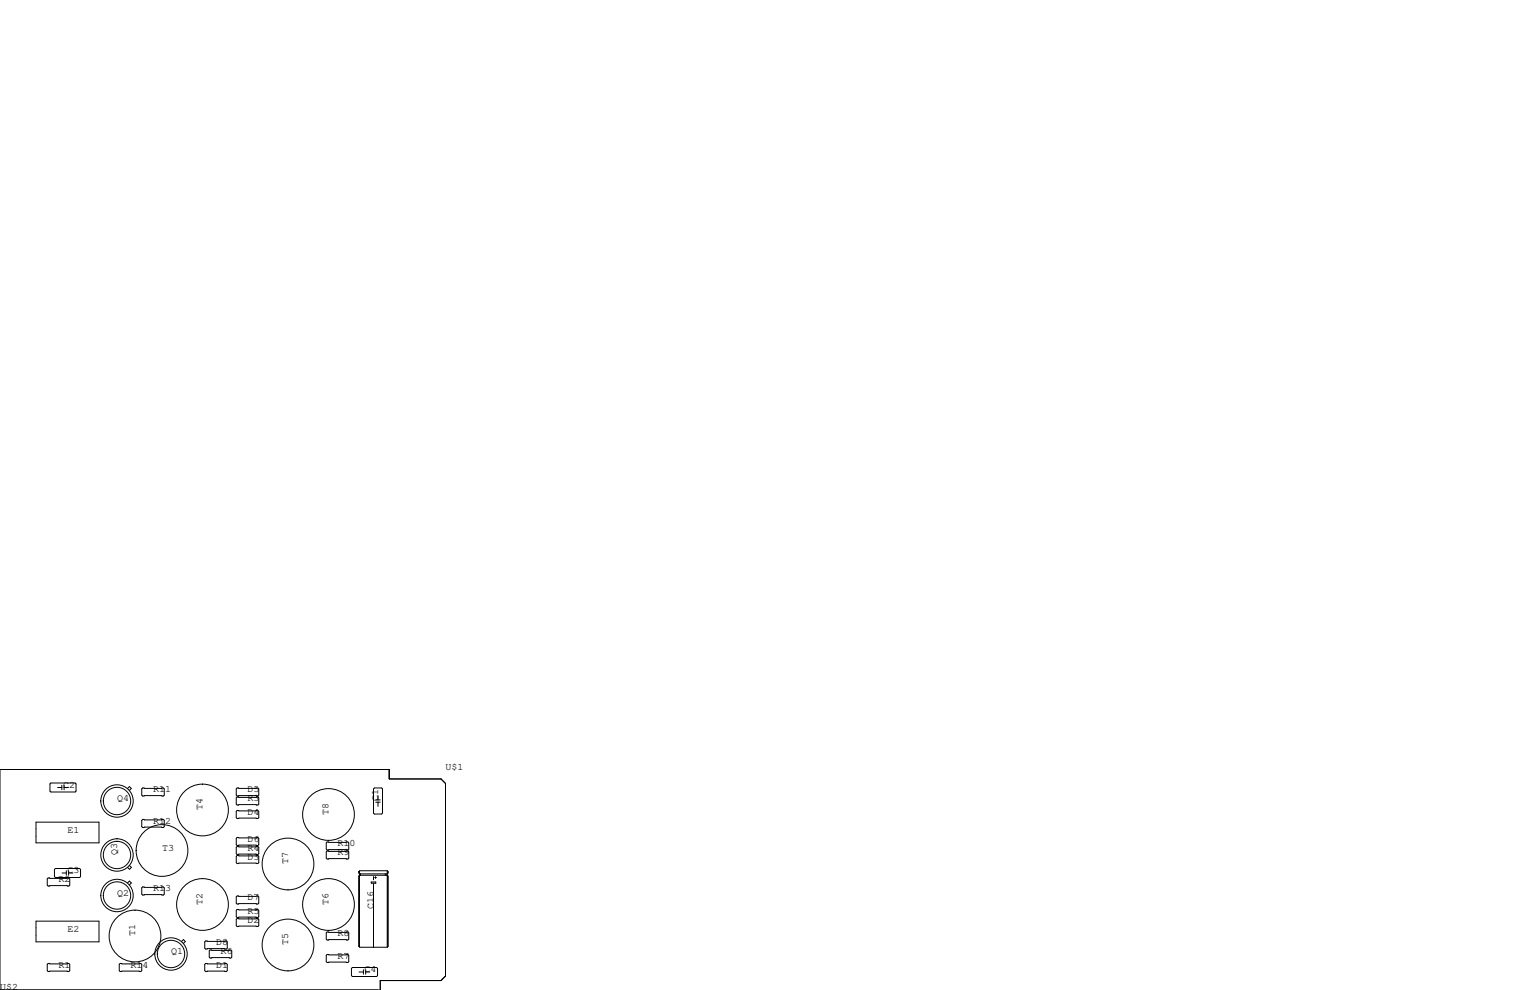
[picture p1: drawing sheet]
<svg xmlns="http://www.w3.org/2000/svg" width="432mm" height="279mm" viewBox="0 0 432 279" stroke-linecap="round" stroke-linejoin="round" font-family="sans-serif">
<g fill="none" stroke="#000" stroke-width=".28">
<path d="M0 217.2h109.9v2.6h14.6l1.2 1.3v54.4l-1.2 1.2h-17.2v2.7h-107.3zM10.2 232h17.7v5.9h-17.7zM14.4 221h6.8l.3 .2v2.1l-.3 .2h-6.8l-.3-.2v-2.1zM16.3 222.2h1.1M17.4 221.6v1.3M18.1 221.6v1.3M18.1 222.2h1.2M36 222.5l.5-.5 .6 .5-.6 .6M40.3 222.4h5.8l.3 .2v1.8l-.3 .3h-5.8l-.3-.3v-1.8zM40.3 231.3h5.8l.3 .2v1.8l-.3 .3h-5.8l-.3-.3v-1.8zM66.9 222.4h5.9l.2 .2v1.8l-.2 .3h-5.9l-.2-.3v-1.8zM66.9 224.9h5.9l.2 .3v1.7l-.2 .3h-5.9l-.2-.3v-1.7z"/>
<path d="M66.9 228.7h5.9l.2 .3v1.8l-.2 .2h-5.9l-.2-.2v-1.8zM66.9 236.3h5.9l.2 .3v1.8l-.2 .2h-5.9l-.2-.2v-1.8zM66.9 238.9h5.9l.2 .2v1.8l-.2 .3h-5.9l-.2-.3v-1.8zM92.3 237.6h5.9l.2 .3v1.7l-.2 .3h-5.9l-.2-.3v-1.7zM105.7 222.4h2l.3 .2v6.9l-.3 .2h-2l-.3-.2v-6.9zM106 225.8h1.3M106 226.4h1.3M106.7 224.5v1.3M106.7 226.4v1.2M10.2 260h17.7v5.8h-17.7zM13.6 247.8h5.8l.3 .2v1.8l-.3 .3h-5.8l-.3-.3v-1.8zM15.4 245.4l.2-.3h6.9l.2 .3v2l-.2 .2h-6.9l-.2-.2z"/>
<path d="M17.5 246.4h1.2M18.7 245.7v1.3M19.4 245.7v1.3M19.4 246.4h1.2M36 249.2l.5-.5 .6 .5-.6 .5M36.6 244.3l.5 .5-.5 .5-.6-.5M40 250.6l.3-.3h5.8l.3 .3v1.7l-.3 .3h-5.8l-.3-.3zM66.7 253.1l.2-.2h5.9l.2 .2v1.8l-.2 .2h-5.9l-.2-.2zM66.7 256.9l.2-.2h5.9l.2 .2v1.8l-.2 .3h-5.9l-.2-.3zM66.7 259.5l.2-.3h5.9l.2 .3v1.7l-.2 .3h-5.9l-.2-.3zM66.9 241.4h5.9l.2 .3v1.8l-.2 .2h-5.9l-.2-.2v-1.8zM92.3 240.2h5.9l.2 .2v1.8l-.2 .2h-5.9l-.2-.2v-1.8z"/>
<path d="M101.3 246v.4l.2 .2M101.3 247.3v19.8l.2 .2h7.8M101.3 247.3h.1M101.3 246h.1M101.4 245.9v.6M101.4 247.1v20.1M101.5 247h7.8l.2 .3v19.8l-.2 .2M101.5 246.6v.4M101.5 247l-.2 .3M101.6 246.6v.4M101.7 246.6v.4M104.8 248.9h1.2v.4h-1.2z"/>
<path d="M105.4 247.4v.9M105.4 249.4v17.9M105.7 247.6h.5M106 247.4v.5M108.7 246.6v.4M109.2 246.8v.1M109.3 245.7h-7.8l-.2 .3M109.3 245.7l.2 .3v.4l-.2 .2h-7.8M109.3 245.7v21.6M109.4 246v.4M109.4 247.3v19.8M13.3 272.2l.3-.3h5.8l.3 .3v1.7l-.3 .3h-5.8l-.3-.3z"/>
<path d="M33.9 271.9h5.9l.2 .3v1.7l-.2 .3h-5.9l-.2-.3v-1.7zM51.2 265.7l.6-.5 .5 .5-.5 .5M57.8 272.2l.2-.3h5.9l.2 .3v1.7l-.2 .3h-5.9l-.2-.3zM57.8 265.8l.2-.2h5.9l.2 .2v1.8l-.2 .2h-5.9l-.2-.2zM59.1 268.4l.2-.3h5.9l.2 .3v1.7l-.2 .3h-5.9l-.2-.3zM92.1 269.6l.2-.2h5.9l.2 .2v1.8l-.2 .3h-5.9l-.2-.3zM92.1 263.3l.2-.3h5.9l.2 .3v1.7l-.2 .3h-5.9l-.2-.3zM99.2 273.3l.2-.3h6.9l.3 .3v2l-.3 .3h-6.9l-.2-.3zM101.3 274.3h1.3M102.6 273.7v1.3M103.2 274.3h1.2M103.2 273.7v1.3"/>
<circle cx="33" cy="226.1" r="4.6"/>
<circle cx="33" cy="226.1" r="3.9"/>
<circle cx="57.1" cy="228.6" r="7.3"/>
<circle cx="92.7" cy="229.9" r="7.3"/>
<circle cx="33" cy="241.3" r="3.9"/>
<circle cx="33" cy="241.3" r="4.6"/>
<circle cx="33" cy="252.7" r="4.6"/>
<circle cx="33" cy="252.7" r="3.9"/>
<circle cx="45.7" cy="240" r="7.3"/>
<circle cx="57.1" cy="255.3" r="7.3"/>
<circle cx="81.3" cy="243.8" r="7.3"/>
<circle cx="92.7" cy="255.3" r="7.3"/>
<circle cx="38.1" cy="264.2" r="7.3"/>
<circle cx="48.3" cy="269.2" r="3.9"/>
<circle cx="48.3" cy="269.2" r="4.6"/>
<circle cx="81.3" cy="266.7" r="7.3"/>
</g>
<g font-size="2.8">
<text x="125.7" y="217.2">U$1</text>
<text x="17.8" y="222.2">C2</text>
<text x="33" y="226.1">Q4</text>
<text x="43.2" y="223.5">R11</text>
<text x="69.8" y="226.1">R3</text>
<text x="69.8" y="223.5">D5</text>
<text x="106.7" y="226.1" transform="rotate(-90 106.7 226.1)">C1</text>
<text x="43.2" y="232.4">R12</text>
<text x="57.1" y="228.6" transform="rotate(-90 57.1 228.6)">T4</text>
<text x="69.8" y="229.9">D4</text>
<text x="92.7" y="229.9" transform="rotate(-90 92.7 229.9)">T8</text>
<text x="19" y="234.9">E1</text>
<text x="69.8" y="237.5">D6</text>
<text x="95.2" y="238.8">R10</text>
<text x="33" y="241.3" transform="rotate(-90 33 241.3)">Q3</text>
<text x="45.7" y="240">T3</text>
<text x="69.8" y="240">R4</text>
<text x="69.8" y="242.6">D3</text>
<text x="81.3" y="243.8" transform="rotate(-90 81.3 243.8)">T7</text>
<text x="95.2" y="241.3">R9</text>
<text x="16.5" y="248.9">R2</text>
<text x="19" y="246.4">C3</text>
<text x="43.2" y="251.5">R13</text>
<text x="33" y="252.7">Q2</text>
<text x="57.1" y="255.3" transform="rotate(-90 57.1 255.3)">T2</text>
<text x="69.8" y="257.8">R5</text>
<text x="69.8" y="254">D7</text>
<text x="92.7" y="255.3" transform="rotate(-90 92.7 255.3)">T6</text>
<text x="105.4" y="256.5" transform="rotate(-90 105.4 256.5)">C16</text>
<text x="19" y="262.9">E2</text>
<text x="69.8" y="260.3">D2</text>
<text x="38.1" y="264.2" transform="rotate(-90 38.1 264.2)">T1</text>
<text x="48.3" y="269.2">Q1</text>
<text x="61" y="266.7">D8</text>
<text x="62.2" y="269.2">R6</text>
<text x="81.3" y="266.7" transform="rotate(-90 81.3 266.7)">T5</text>
<text x="95.2" y="264.2">R8</text>
<text x="16.5" y="273">R1</text>
<text x="36.8" y="273">R14</text>
<text x="61" y="273">D1</text>
<text x="95.2" y="270.5">R7</text>
<text x="102.9" y="274.3">C4</text>
<text x="0" y="279.4">U$2</text>
</g>
</svg>
